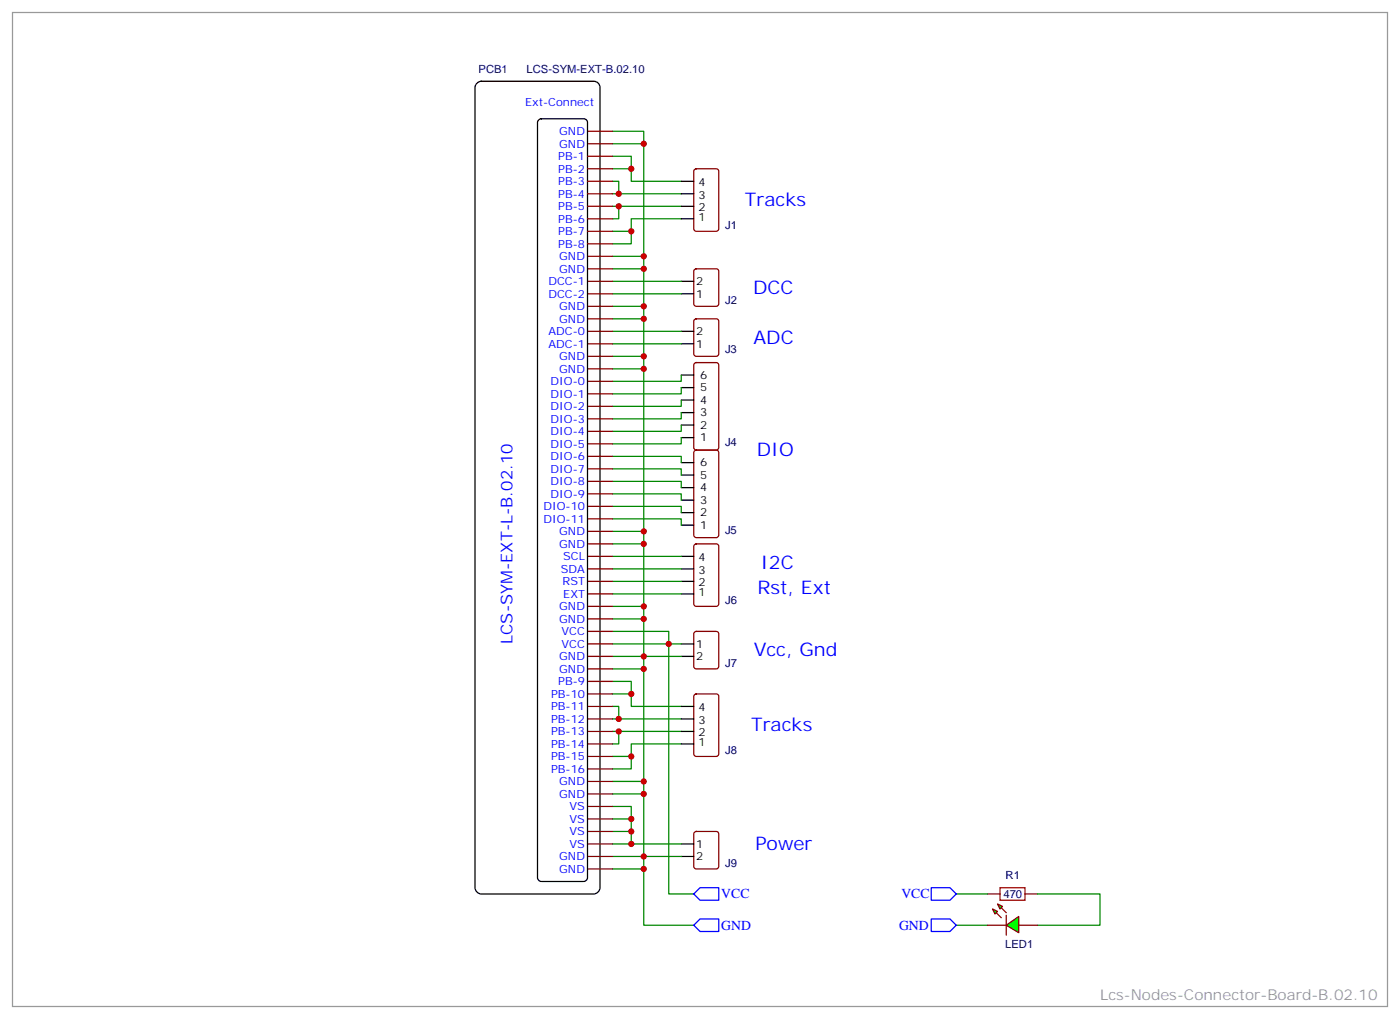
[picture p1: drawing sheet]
<svg xmlns="http://www.w3.org/2000/svg" width="395mm" height="288mm" viewBox="0 0 395 288" stroke-linecap="round" stroke-linejoin="round" font-family="sans-serif">
<path d="M282.2 250.5h7.1v3.5h-7.1z" fill="none" stroke="#a10000" stroke-width=".35"/>
<path d="M278.7 252.2h3.5M289.3 252.2h3.5M278.7 261.1h5.3M287.5 261.1h5.3" fill="none" stroke="#870000" stroke-width=".35"/>
<path d="M292.8 252.2h17.6v8.9h-17.6M269.9 261.1h8.8" fill="none" stroke="#008700" stroke-width=".35"/>
<g fill="#0f0" stroke="#870000" stroke-width=".35">
<path d="M280.1 256.5l1.4 .7-.7 .7z"/>
<path d="M281.5 255.1l1.4 .7-.7 .7z"/>
</g>
<g fill="#870000" stroke="#870000" stroke-width=".35">
<path d="M281.2 257.5l1.4 1.4z"/>
<path d="M282.6 256.1l1.4 1.4z"/>
</g>
<path d="M284 258.2v5.7z" fill="#f00" stroke="#870000" stroke-width=".35"/>
<path d="M284 261.1l3.5-2.5v4.6z" fill="#0f0" stroke="#870000" stroke-width=".35"/>
<path d="M3.5 3.5h388.1v280.5h-388.1z" fill="none" stroke="#999" stroke-width=".35"/>
<g fill="none" stroke="#008700" stroke-width=".35">
<path d="M172.9 37h8.8v208.2M172.9 44.1h5.3v7.1h14.1M172.9 51.2h1.7v3.5h17.7M172.9 40.6h8.8M172.9 47.6h5.3M172.9 54.7h1.7M172.9 58.2h19.4M174.6 58.2v3.5h-1.7M172.9 72.3h8.8M172.9 75.8h8.8M172.9 79.4h19.4M178.2 65.3v3.5h-5.3"/>
<path d="M192.3 61.7h-14.1v3.6h-5.3M172.9 90h8.8M172.9 86.4h8.8M172.9 82.9h19.4M172.9 93.5h19.4M172.9 97h19.4M172.9 104.1h8.8M172.9 100.5h8.8M192.3 119.9v1.8h-19.4M192.3 116.4v1.8h-19.4M192.3 112.9v1.8h-19.4M192.3 109.4v1.7h-19.4"/>
<path d="M192.3 105.8v1.8h-19.4M172.9 139.3h19.4v1.8M172.9 135.8h19.4v1.8M172.9 132.3h19.4v1.8M172.9 128.8h19.4v1.7M192.3 123.5v1.7h-19.4M172.9 146.4h19.4v1.8M172.9 142.9h19.4v1.7M172.9 153.5h8.8M172.9 149.9h8.8M172.9 157h19.4M172.9 178.2h15.8v74h7.1"/>
<path d="M172.9 174.6h8.8M172.9 171.1h8.8M172.9 160.5h19.4M172.9 164h19.4M172.9 167.6h19.4M172.9 199.3h1.7v3.5M172.9 195.8h5.3v3.5h14.1M172.9 192.3h5.3v3.5M172.9 188.7h8.8M172.9 185.2h19.4M172.9 181.7h19.4M172.9 202.8h19.4"/>
<path d="M172.9 206.4h19.4M174.6 206.4v3.5h-1.7M178.2 213.4v3.6h-5.3M192.3 209.9h-14.1v3.5h-5.3M172.9 227.5h5.3v10.6M172.9 238.1h19.4M172.9 234.6h5.3M172.9 231.1h5.3M172.9 220.5h8.8M172.9 224h8.8M172.9 245.2h8.8v15.9h14.1M172.9 241.7h19.4"/>
</g>
<path d="M196 47.8l.5-.2h5.6l.7 .5v16.5l-.4 .6-5.9 .1-.7-.5v-16.5zM196 76.1l.5-.3h5.6l.7 .5v9.4l-.4 .7h-5.9l-.7-.4v-9.4zM196 90.2l.5-.2h5.6l.7 .4v9.4l-.4 .7h-5.9l-.7-.4v-9.4zM196 102.5l.5-.2h5.6l.7 .4v23.6l-.4 .6-5.9 .1-.7-.5v-23.5zM196 127.2l.5-.2h5.6l.7 .4v23.6l-.4 .6-5.9 .1-.7-.5v-23.5zM196 153.7l.5-.2h5.6l.7 .4v16.5l-.4 .6-5.9 .1-.7-.5v-16.4zM196 178.4l.5-.2h5.6l.7 .4v9.4l-.4 .7h-5.9l-.7-.4v-9.4zM196 196l.5-.2h5.6l.7 .4v16.5l-.4 .7h-5.9l-.7-.4v-16.5zM196 234.8l.5-.2h5.6l.7 .4v9.5l-.4 .6-5.9 .1-.7-.5v-9.4z" fill="none" stroke="#870000" stroke-width=".35"/>
<g fill="none" stroke="#000" stroke-width=".35">
<path d="M192.3 58.2h3.5M192.3 54.7h3.5M192.3 51.2h3.5M192.3 79.4h3.5M192.3 61.7h3.5M192.3 82.9h3.5M192.3 97h3.5M192.3 93.5h3.5M192.3 119.9h3.5M192.3 116.4h3.5M192.3 112.9h3.5M192.3 109.4h3.5"/>
<path d="M192.3 105.8h3.5M192.3 137.6h3.5M192.3 134.1h3.5M192.3 130.5h3.5M192.3 123.5h3.5M192.3 148.2h3.5M192.3 144.6h3.5M192.3 141.1h3.5M192.3 157h3.5M192.3 167.6h3.5M192.3 164h3.5M192.3 160.5h3.5"/>
<path d="M192.3 181.7h3.5M192.3 185.2h3.5M192.3 199.3h3.5M192.3 209.9h3.5M192.3 206.4h3.5M192.3 202.8h3.5M192.3 238.1h3.5M192.3 241.7h3.5"/>
</g>
<path d="M134.6 23.4l1.2-.5h31.8a1.76 1.76 0 0 1 1.7 1.8v225.8a1.89 1.89 0 0 1-1.7 1.7h-31.8a1.89 1.89 0 0 1-1.7-1.7v-225.8z" fill="#fff" stroke="#000" stroke-width=".35"/>
<g fill="none" stroke="#870000" stroke-width=".35">
<path d="M165.8 37h7.1M165.8 40.6h7.1M165.8 44.1h7.1M165.8 47.6h7.1M165.8 51.2h7.1M165.8 54.7h7.1M165.8 58.2h7.1M165.8 72.3h7.1M165.8 75.8h7.1M165.8 79.4h7.1M165.8 61.7h7.1M165.8 65.3h7.1"/>
<path d="M165.8 68.8h7.1M165.8 97h7.1M165.8 93.5h7.1M165.8 90h7.1M165.8 86.4h7.1M165.8 82.9h7.1M165.8 118.2h7.1M165.8 114.7h7.1M165.8 111.1h7.1M165.8 107.6h7.1M165.8 104.1h7.1M165.8 100.5h7.1"/>
<path d="M165.8 139.3h7.1M165.8 135.8h7.1M165.8 132.3h7.1M165.8 128.8h7.1M165.8 125.2h7.1M165.8 121.7h7.1M165.8 157h7.1M165.8 153.5h7.1M165.8 149.9h7.1M165.8 146.4h7.1M165.8 142.9h7.1M165.8 174.6h7.1"/>
<path d="M165.8 171.1h7.1M165.8 178.2h7.1M165.8 167.6h7.1M165.8 164h7.1M165.8 160.5h7.1M165.8 185.2h7.1M165.8 188.7h7.1M165.8 195.8h7.1M165.8 199.3h7.1M165.8 192.3h7.1M165.8 181.7h7.1M165.8 217h7.1"/>
<path d="M165.8 213.4h7.1M165.8 209.9h7.1M165.8 206.4h7.1M165.8 202.8h7.1M165.8 238.1h7.1M165.8 234.6h7.1M165.8 231.1h7.1M165.8 227.5h7.1M165.8 224h7.1M165.8 220.5h7.1M165.8 245.2h7.1M165.8 241.7h7.1"/>
</g>
<path d="M151.9 33.9l.9-.4h11.9l.7 .2 .4 .9v213l-.2 .7-.9 .4h-11.9l-.7-.2-.4-.9v-213z" fill="none" stroke="#000" stroke-width=".35"/>
<path d="M195.8 252.2l1.8-1.7h5.2v3.5h-5.2zM262.8 250.5h5.3l1.8 1.7-1.8 1.8h-5.3zM262.8 259.3h5.3l1.8 1.8-1.8 1.7h-5.3zM195.8 261.1l1.8-1.8h5.2v3.5h-5.2z" fill="none" stroke="#00f" stroke-width=".35"/>
<path d="M269.9 252.2h8.8" fill="none" stroke="#008700" stroke-width=".35"/>
<g fill="#c00">
<circle cx="181.7" cy="245.2" r=".88"/>
<circle cx="181.7" cy="241.7" r=".88"/>
<circle cx="181.7" cy="188.7" r=".88"/>
<circle cx="181.7" cy="185.2" r=".88"/>
<circle cx="181.7" cy="174.6" r=".88"/>
<circle cx="181.7" cy="171.1" r=".88"/>
<circle cx="181.7" cy="153.5" r=".88"/>
<circle cx="181.7" cy="149.9" r=".88"/>
<circle cx="181.7" cy="90" r=".88"/>
<circle cx="181.7" cy="86.4" r=".88"/>
<circle cx="181.7" cy="40.6" r=".88"/>
<circle cx="181.7" cy="72.3" r=".88"/>
<circle cx="181.7" cy="75.8" r=".88"/>
<circle cx="181.7" cy="104.1" r=".88"/>
<circle cx="181.7" cy="100.5" r=".88"/>
<circle cx="188.7" cy="181.7" r=".88"/>
<circle cx="178.2" cy="238.1" r=".88"/>
<circle cx="178.2" cy="234.6" r=".88"/>
<circle cx="178.2" cy="231.1" r=".88"/>
<circle cx="174.6" cy="54.7" r=".88"/>
<circle cx="174.6" cy="58.2" r=".88"/>
<circle cx="178.2" cy="65.3" r=".88"/>
<circle cx="178.2" cy="47.6" r=".88"/>
<circle cx="174.6" cy="202.8" r=".88"/>
<circle cx="178.2" cy="195.8" r=".88"/>
<circle cx="174.6" cy="206.4" r=".88"/>
<circle cx="178.2" cy="213.4" r=".88"/>
<circle cx="181.7" cy="220.5" r=".88"/>
<circle cx="181.7" cy="224" r=".88"/>
</g>
<g font-size="5.3" fill="#00f">
<text x="210.2" y="58.2">Tracks</text>
<text x="212.6" y="82.9">DCC</text>
<text x="212.6" y="97">ADC</text>
<text x="213.6" y="128.8">DIO</text>
<text x="214.7" y="160.5">I2C</text>
<text x="213.7" y="167.6">Rst, Ext</text>
<text x="212.7" y="185.2">Vcc, Gnd</text>
<text x="212" y="206.4">Tracks</text>
<text x="213.2" y="239.9">Power</text>
</g>
<text font-size="4.6" fill="#00f" x="144.6" y="181.7" transform="rotate(-90 144.6 181.7)">LCS-SYM-EXT-L-B.02.10</text>
<text font-size="4.2" fill="#999" x="310.4" y="282.2">Lcs-Nodes-Connector-Board-B.02.10</text>
<g font-size="3.9" fill="#00f">
<text x="203.6" y="253.5">VCC</text>
<text x="254.4" y="253.4">VCC</text>
<text x="203.6" y="262.3">GND</text>
<text x="253.7" y="262.3">GND</text>
</g>
<g font-size="3.2" fill="#000080">
<text x="135" y="20.5">PCB1</text>
<text x="148.6" y="20.5">LCS-SYM-EXT-B.02.10</text>
<text x="204.6" y="64.7">J1</text>
<text x="204.6" y="85.8">J2</text>
<text x="204.6" y="99.5">J3</text>
<text x="204.6" y="125.9">J4</text>
<text x="204.6" y="150.6">J5</text>
<text x="204.6" y="170.5">J6</text>
<text x="204.6" y="188.2">J7</text>
<text x="204.6" y="212.9">J8</text>
<text x="204.6" y="244.6">J9</text>
<text x="283.8" y="248">R1</text>
<text x="283.2" y="253.4">470</text>
<text x="283.7" y="267.5">LED1</text>
</g>
<g font-size="3.2" fill="#00f">
<text x="148.2" y="30">Ext-Connect</text>
<text x="157.8" y="38.1">GND</text>
<text x="157.8" y="41.6">GND</text>
<text x="157.6" y="45.2">PB-1</text>
<text x="157.6" y="48.7">PB-2</text>
<text x="157.6" y="52.2">PB-3</text>
<text x="157.6" y="55.7">PB-4</text>
<text x="157.6" y="59.3">PB-5</text>
<text x="157.6" y="62.8">PB-6</text>
<text x="157.6" y="66.3">PB-7</text>
<text x="157.6" y="69.8">PB-8</text>
<text x="157.8" y="73.4">GND</text>
<text x="157.8" y="76.9">GND</text>
<text x="154.8" y="84">DCC-2</text>
<text x="154.8" y="80.4">DCC-1</text>
<text x="157.8" y="87.5">GND</text>
<text x="154.8" y="94.5">ADC-0</text>
<text x="157.8" y="91">GND</text>
<text x="154.8" y="98.1">ADC-1</text>
<text x="157.8" y="101.6">GND</text>
<text x="157.8" y="105.1">GND</text>
<text x="155.4" y="112.2">DIO-1</text>
<text x="155.4" y="108.7">DIO-0</text>
<text x="155.4" y="119.2">DIO-3</text>
<text x="155.4" y="115.7">DIO-2</text>
<text x="155.4" y="122.8">DIO-4</text>
<text x="155.4" y="129.8">DIO-6</text>
<text x="155.4" y="126.3">DIO-5</text>
<text x="155.4" y="136.9">DIO-8</text>
<text x="155.4" y="133.3">DIO-7</text>
<text x="153.3" y="143.9">DIO-10</text>
<text x="155.4" y="140.4">DIO-9</text>
<text x="153.3" y="147.5">DIO-11</text>
<text x="157.8" y="154.5">GND</text>
<text x="157.8" y="151">GND</text>
<text x="158.3" y="161.6">SDA</text>
<text x="159" y="158">SCL</text>
<text x="158.8" y="165.1">RST</text>
<text x="157.8" y="172.2">GND</text>
<text x="159" y="168.6">EXT</text>
<text x="157.8" y="175.7">GND</text>
<text x="158.5" y="179.2">VCC</text>
<text x="158.5" y="182.7">VCC</text>
<text x="157.8" y="186.3">GND</text>
<text x="157.8" y="189.8">GND</text>
<text x="155.5" y="196.8">PB-10</text>
<text x="157.6" y="193.3">PB-9</text>
<text x="155.5" y="203.9">PB-12</text>
<text x="155.5" y="200.4">PB-11</text>
<text x="155.5" y="207.4">PB-13</text>
<text x="155.5" y="214.5">PB-15</text>
<text x="155.5" y="211">PB-14</text>
<text x="155.5" y="218">PB-16</text>
<text x="157.8" y="221.5">GND</text>
<text x="157.8" y="225.1">GND</text>
<text x="160.8" y="232.1">VS</text>
<text x="160.8" y="228.6">VS</text>
<text x="160.8" y="239.2">VS</text>
<text x="160.8" y="235.7">VS</text>
<text x="157.8" y="242.7">GND</text>
<text x="157.8" y="246.2">GND</text>
</g>
<g font-size="3.2">
<text x="197.1" y="52.6">4</text>
<text x="197.1" y="59.6">2</text>
<text x="197.1" y="56.1">3</text>
<text x="197.1" y="62.4">1</text>
<text x="196.5" y="84">1</text>
<text x="196.5" y="80.4">2</text>
<text x="196.5" y="94.5">2</text>
<text x="196.5" y="98.1">1</text>
<text x="197.6" y="106.9">6</text>
<text x="197.6" y="113.9">4</text>
<text x="197.6" y="110.4">5</text>
<text x="197.6" y="117.5">3</text>
<text x="197.6" y="124.5">1</text>
<text x="197.6" y="121">2</text>
<text x="197.6" y="131.6">6</text>
<text x="197.6" y="135.1">5</text>
<text x="197.6" y="142.2">3</text>
<text x="197.6" y="138.6">4</text>
<text x="197.6" y="149.2">1</text>
<text x="197.6" y="145.7">2</text>
<text x="197.1" y="161.9">3</text>
<text x="197.1" y="158.4">4</text>
<text x="197.1" y="165.5">2</text>
<text x="197.1" y="168.3">1</text>
<text x="196.5" y="182.7">1</text>
<text x="196.5" y="186.3">2</text>
<text x="197.1" y="200.7">4</text>
<text x="197.1" y="207.8">2</text>
<text x="197.1" y="204.3">3</text>
<text x="197.1" y="210.6">1</text>
<text x="196.5" y="239.2">1</text>
<text x="196.5" y="242.7">2</text>
</g>
</svg>
